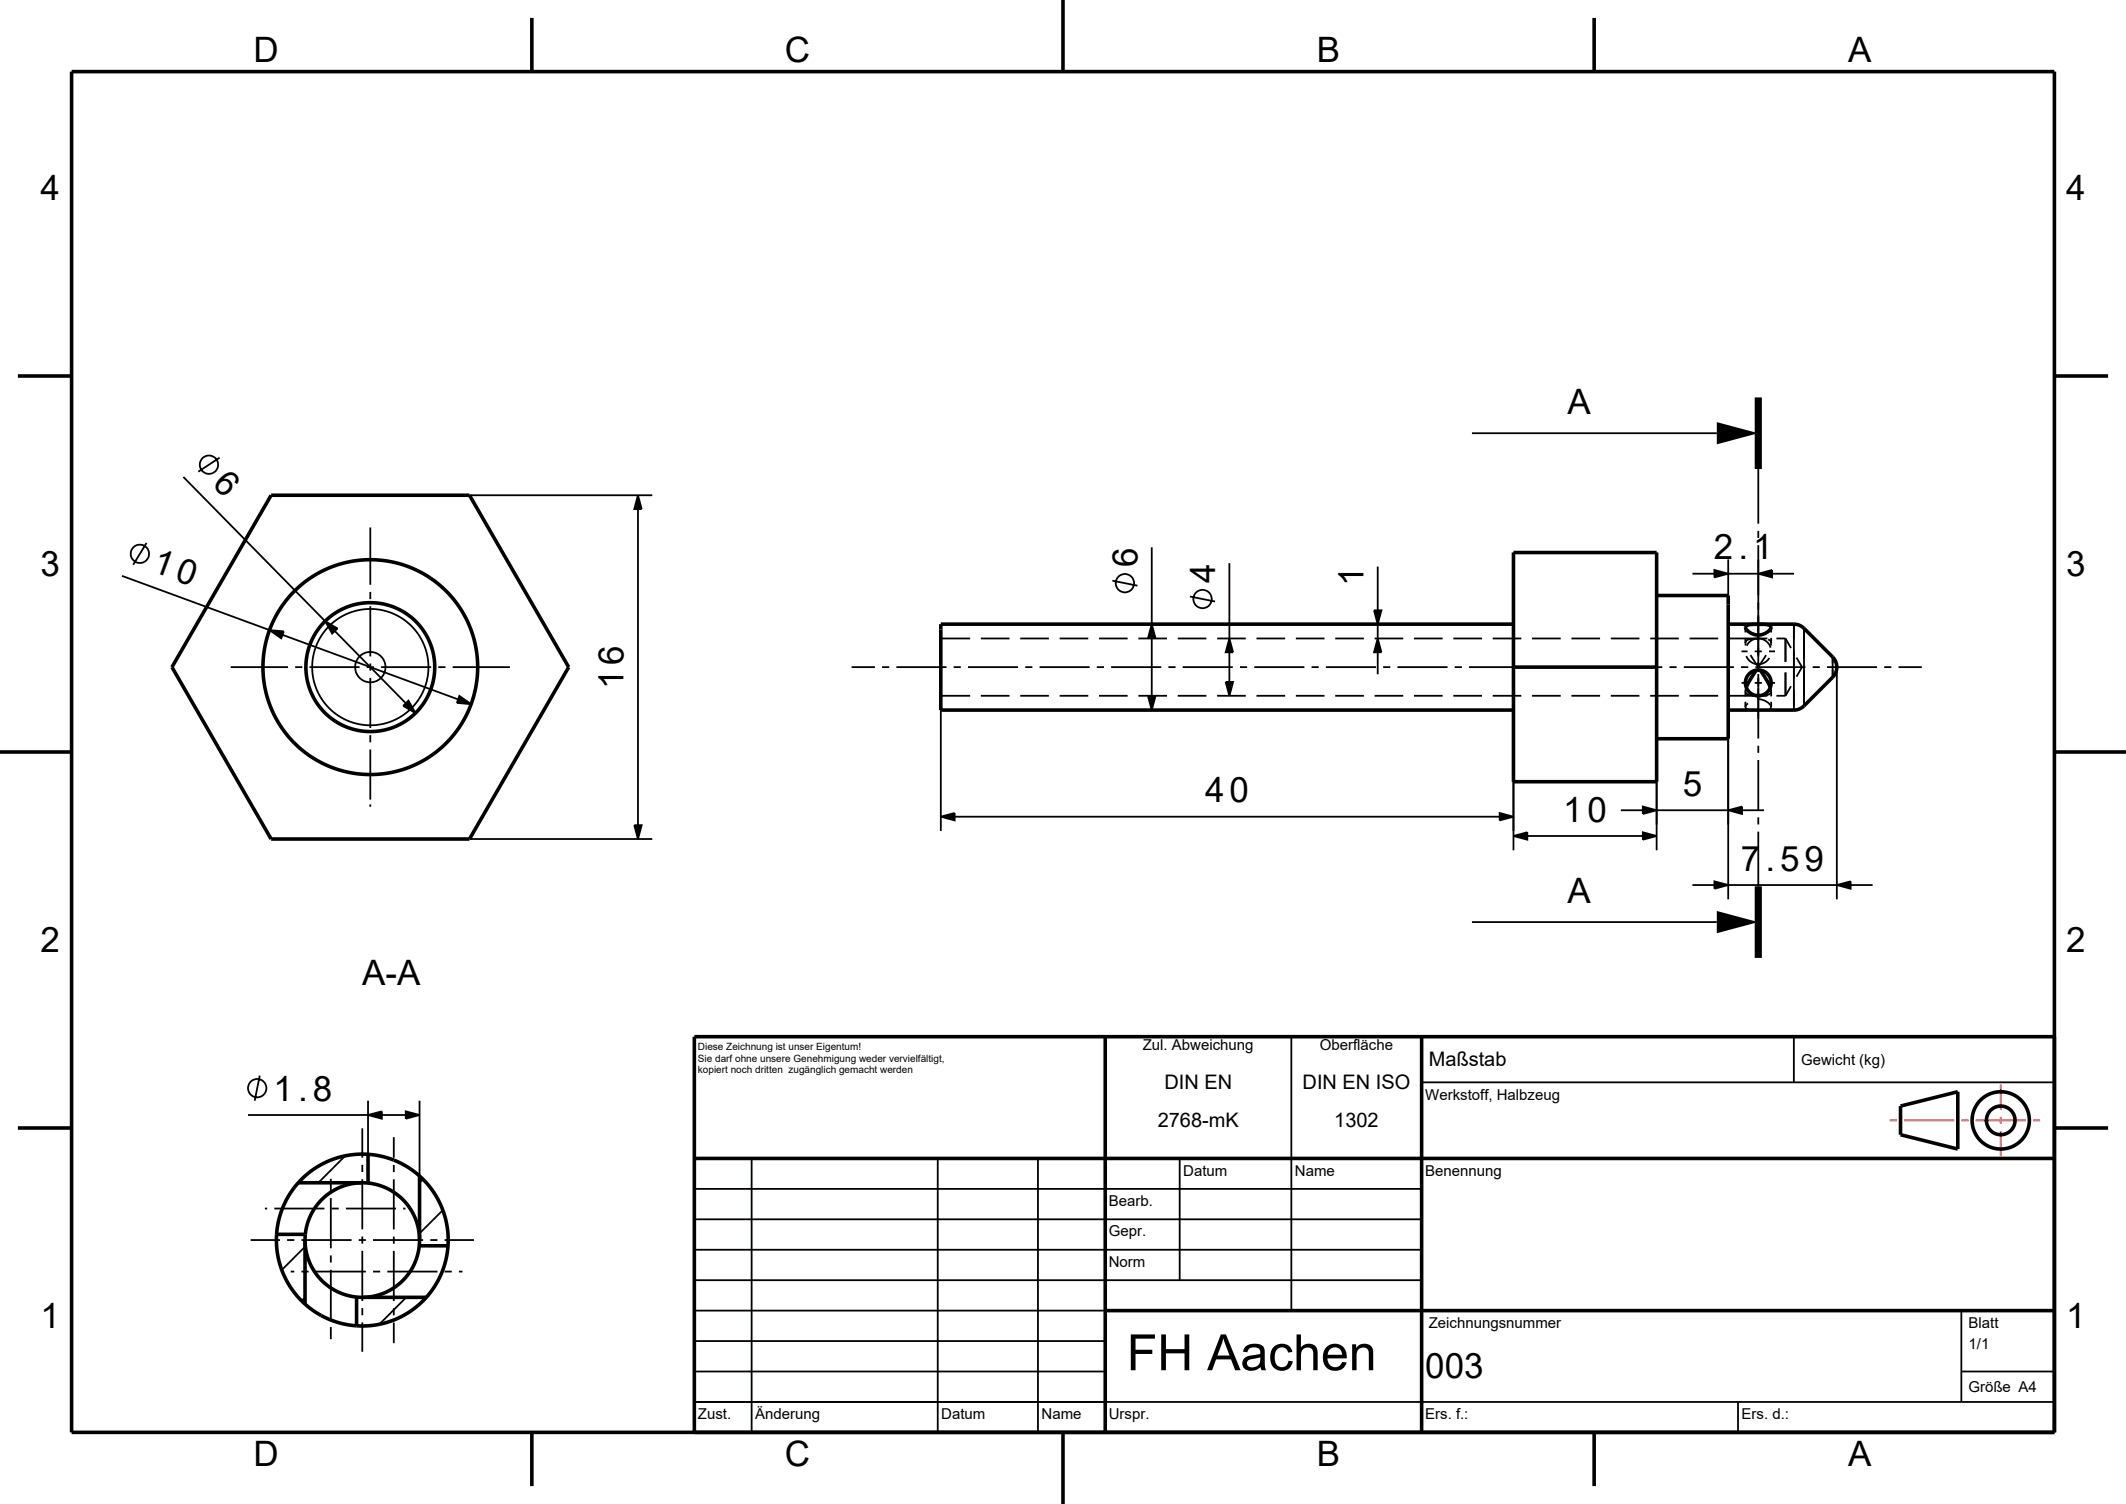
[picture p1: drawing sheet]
<svg xmlns="http://www.w3.org/2000/svg" width="297mm" height="210mm" viewBox="0 0 297 210" stroke-linecap="round" stroke-linejoin="round" font-family="sans-serif">
<g fill="none" stroke="#000" stroke-width=".25">
<path d="M20.5 75.8l-1.9 3.1M25.6 66.6l19.8 20.1M30.7 63.9l-3 2M51.7 73.6v8.1M65.6 69.2h25.5M89.1 69.2l.5 1.9h-1zM89.1 71.1v44.1M160.9 76.4v10.8M171.7 78.6v10.6M192.5 79.1v6.1M205.6 60.5h34.2M211.4 77.1v41.6"/>
<path d="M231.4 77.1v41.6M239.5 79.6l1.9 .5-1.9 .5zM241.4 78.1v5M245.6 65.5v7.6M245.6 74.1v1M245.6 76.1v17.7M17 80.4l20.7 7.6M32.2 93.2h8M37.7 88l1.9 .2-.3 .9zM39.5 88.6l24.5 9.1M41.2 93.2h1M43.2 93.2h7"/>
<path d="M45.4 86.7l1.7 1-.7 .8zM46.8 88.1l9.9 10.1M51.2 93.2h1M51.7 82.6v1.1M51.7 84.6v7.1M51.7 92.7v.9M51.7 94.7v6.9M53.2 93.2h7M56.3 98.6l.8-.8 .9 1.8zM61.2 93.2h1M63.2 93.2h8M64.2 97.2l1.6 1.1-2-.2z"/>
<path d="M119 93.2h3.2M123.2 93.2h1M125.2 93.2h7M131.4 99.1v16.9M131.4 97.2h4.1M131.4 89.2h4.1M133.2 93.2h1M135.2 93.2h7M137 97.2h4M137 89.2h4M142.5 97.2h4M142.5 89.2h4"/>
<path d="M143.2 93.2h1M145.2 93.2h7M148 97.2h4M148 89.2h4M153.2 93.2h1M153.5 97.2h4M153.5 89.2h4M155.2 93.2h7M155.4 81.1l3.5 .7M159 97.2h4M159 89.2h4M160.4 97.2h1l-.5 1.9z"/>
<path d="M160.9 87.2l.5 1.9h-1zM160.9 89.1v8.1M163.2 93.2h1M164.5 97.2h4M164.5 89.2h4M165.2 93.2h7M166.2 83.3l3.5 .7M170 97.2h4M170 89.2h4M171.2 95.2h1.1l-.6 2zM171.7 89.2l.6 1.9h-1.1zM171.7 91.1v4.1"/>
<path d="M173.2 93.2h1M175.2 93.2h7M175.5 97.2h4M175.5 89.2h4M181 97.2h4M181 89.2h4M183.2 93.2h1M185.2 93.2h7M186.5 97.2h4M186.5 89.2h4M191.9 85.2h1.1l-.5 2zM192 97.2h4"/>
<path d="M192 89.2h4M192.5 89.2l.5 1.9h-1.1zM192.5 87.2v2M192.5 91.1v3M193.2 93.2h1M195.2 93.2h7M197.5 97.2h4M197.5 89.2h4M203 97.2h4M203 89.2h4M203.2 93.2h1M205.2 93.2h10"/>
<path d="M208.5 97.2h4M208.5 89.2h4M214 97.2h4M214 89.2h4M215.2 93.2h17M219.5 97.2h4M219.5 89.2h4M225 97.2h4M225 89.2h4M230.5 97.2h4M230.5 89.2h4M233.2 93.2h1"/>
<path d="M235.2 93.2h7M236 97.2h4M236 89.2h4M236.4 80.1h3.1M241.4 80.1h4.2M241.5 97.2h5.4M241.5 89.2h5.4M243.2 93.2h1M243.3 90.9h.8M243.3 95.3h.8M243.8 98.7l.1 .2a2.37 2.37 0 0 0 1.8 .2M243.8 89.8l.1 .3"/>
<path d="M243.8 96.5a.73 .73 0 0 0 .9 .6h.6M243.8 87.6v.7M243.8 89.1v.7M243.8 96.5v.7M243.8 98v.7M243.9 96l-.1 .5M244 91.6a1.8 1.8 0 0 0 1.5 1.1 1.8 1.8 0 0 0 1.7-.8M244 90.2a1.8 1.8 0 0 1 1.8-1 1.8 1.8 0 0 1 1.6 1.2M244.2 98.2l-.4 .5M244.5 91.5l1.1 1.7M245.1 90.9h1M245.1 95.3h1"/>
<path d="M245.2 93.2h7M245.4 93.4l-.1 .2M245.5 89.2h-.3a1.39 1.39 0 0 0-1.3 .4l-.1 .2M245.5 97.6a1.94 1.94 0 0 1 1.9 1.1M245.6 80.1l2-.5v1zM245.6 94.1v9M245.6 93.2l.1 .1M245.6 93.2l-.1 .1M245.8 93.4l.1 .2M246.7 91.5l-1.1 1.7M247 89.3a.51 .51 0 0 1 .4 .5M247.1 90.9h.9"/>
<path d="M247.1 95.3h.9M247.3 96l.1 .5M247.4 98.7l-.2 .3M247.4 89.8v.3M247.4 96.5a.73 .73 0 0 1-.8 .6h-.7M247.4 87.6v.7M247.4 89.1v.7M247.4 96.5v.7M247.4 98v.7M247.6 80.1h3M248.2 97.2h1.2M248.2 89.2h1.2"/>
<path d="M249.4 89.2l.8 1.3M249.4 89.2v3.2M249.4 93.9v3.3M250.2 95.8l-.8 1.4M250.6 87.2v11.9M251 91.8l.7 1.4-.7 1.3M252 87.7v10.9M253.2 93.2h1M255.2 93.2h7M256 91.7v2.9M256.6 93.2v32.4M263.2 93.2h1"/>
<path d="M265.2 93.2h3.3M51.7 102.7v.9M51.7 104.7v7M51.7 112.3v.3M65.6 117.2h25.5M88.6 115.2h1l-.5 2zM131.4 114l2-.5v1.1zM133.4 114h76.1M209.5 113.5l1.9 .5-1.9 .6zM211.4 116.7l2-.5v1zM213.4 116.7h16.1M226.4 113.1h3.1"/>
<path d="M229.5 116.2l1.9 .5-1.9 .5zM229.5 112.6l1.9 .5-1.9 .6zM231.4 113.1h10M241.4 113.1l2-.5v1.1zM241.4 103.1v22.5M243.4 113.1h3M245.6 104.1v1M245.6 106.1v7M245.6 114.1v1M245.6 116.1v7.7M205.6 128.7h34.2M236.4 123.6h3.1"/>
<path d="M239.5 123.1l1.9 .5-1.9 .5zM241.4 123.6h15.2M256.6 123.6l1.9-.5v1zM258.5 123.6h3.1M34.6 155.7h16.8M36.3 150.2l-.7 3.5M50.6 157.5v4.1M51.4 155.7l1.9-.5v1zM51.4 153.7v7.5M53.3 155.7h3.4M55 158.8v2.9M56.7 155.2l1.9 .5-1.9 .5z"/>
<path d="M58.6 153.7v10.5M180.4 144.8v38.2M198.6 151.1h88.4M250.6 144.8v6.3M35 173.1h4.1M37 168.7h.3M38.3 168.7h7M40.1 173.1h1M40.6 177.5h.5M42.1 173.1h7M42.1 177.5h1M42.6 174.1l-3.2 3.2"/>
<path d="M44.1 177.5h7M46.2 164.6v1.7M46.2 167.3v7M46.2 175.3v1M46.2 177.3v7M46.3 168.7h1M48.2 161.4l-3.7 3.7M48.3 168.7h7M50.1 173.1h1M50.6 162.6v1M50.6 164.6v7M50.6 172.6v1"/>
<path d="M50.6 174.6v7M52.1 173.1h7M52.1 177.5h1M54.1 177.5h7M55 162.7v1M55 164.7v7M55 172.7v1M55 174.7v7M56.3 168.7h.3M59.1 164.7l-.5 .4M60.1 173.1h1M61.9 169l-3.3 3.2"/>
<path d="M62.1 177.5h1M62.1 173.1h4.1M64.1 177.5h.5M97 178.8h101.6M97 174.5h101.6M97 170.3h101.6M97 166h101.6M105 161.8v38.2M131 161.8v38.2M145 161.8v38.2M164.8 161.8v17M42.6 181.1l-.5 .5"/>
<path d="M46.2 185.3v1.7M50.6 182.6v1M50.6 184.6v4.1M55 182.7v1M55 184.7v2.8M56.8 181.1l-3.8 3.8M97 195.8h190M97 191.5h57.4M97 187.3h57.4M97 183h57.4M242.8 195.8v4.2M274 191.5h13"/>
<path d="M274 183v12.8"/>
<circle cx="19.5" cy="77.3" r="1.28"/>
<circle cx="29.2" cy="64.9" r="1.28"/>
<circle cx="51.7" cy="93.1" r="2.12"/>
<circle cx="51.7" cy="93.1" r="8.1"/>
<circle cx="157.1" cy="81.4" r="1.28"/>
<circle cx="168" cy="83.6" r="1.28"/>
<circle cx="35.9" cy="151.9" r="1.28"/>
</g>
<g fill="none" stroke="#000" stroke-width=".5">
<path d="M10 10h277v190h-277zM74.3 2.5v7.5M148.5 0v10M222.7 2.5v7.5M2.5 52.5h7.5M287 52.5h7.5M37.9 69.2h27.7l13.8 24-13.8 24h-27.7l-13.9-24zM211.4 77.1h20v32h-20zM211.4 93.2h20M211.4 87.2h-80v11.9h80M231.4 83.1h10v20h-10M241.4 87.2h9.3h.5l.8 .5 4 4a2 2 0 0 1 0 2.9l-4 4-.9 .5h-9.7"/>
<path d="M243.9 87.4a2.56 2.56 0 0 1 1.9-.2 2.67 2.67 0 0 1 1.6 .2v.2a2.01 2.01 0 0 1-1.8 1.1 2.01 2.01 0 0 1-1.8-1.1zM245.3 97.1h.6M245.3 93.6l-1.4 2.4M245.9 93.6l1.4 2.4M0 105h10M287 105h10M2.5 157.5h7.5M154.4 144.8v55.2M198.6 144.8v55.2M265.5 154.4l8-2v8l-8-2zM287 157.5h7.5M287 144.8h-190v55.2"/>
<path d="M38.6 172.3a12 12 0 0 0 11.2 12.8M38.6 172.3h4.1M41.7 165.1h8.9M42.6 173.1v9M51.4 161.2a12 12 0 0 1 11.2 12.7 12 12 0 0 1-12.8 11.2M51.4 161.2a12 12 0 0 0-12.8 11.1M51.4 161.2v4M58.6 173.9h4M58.6 164.2v8.9M97 161.8h190M49.8 181.1v4M50.6 181.1h9"/>
<path d="M154.4 183h132.6M74.3 200v7.5M148.5 200v10M222.7 200v7.5"/>
<circle cx="51.7" cy="93.1" r="15"/>
<circle cx="51.7" cy="93.2" r="9"/>
<circle cx="245.6" cy="95.4" r="1.8"/>
<circle cx="279.5" cy="156.4" r="2"/>
<circle cx="279.5" cy="156.4" r="4"/>
<circle cx="50.6" cy="173.1" r="8"/>
</g>
<path d="M264 156.4h1M266 156.4h7M274 156.4h1M276 156.4h7M279.5 151.4v3.5M279.5 155.9v1M279.5 157.9v3.5M284 156.4h1" fill="none" stroke="#f00" stroke-width=".25"/>
<path d="M245.6 55.5v10M245.6 123.8v10" fill="none" stroke="#000" stroke-width="1" stroke-linecap="butt"/>
<g fill="#000">
<path d="M89.1 69.2l.5 1.9h-1z" fill-rule="evenodd"/>
<path d="M239.8 58.9l5.8 1.6-5.8 1.5z" fill-rule="evenodd"/>
<path d="M245.6 80.1l2-.5v1z" fill-rule="evenodd"/>
<path d="M37.7 88l1.9 .2-.3 .9z" fill-rule="evenodd"/>
<path d="M45.4 86.7l1.7 1-.7 .8z" fill-rule="evenodd"/>
<path d="M56.3 98.6l.8-.8 .9 1.8z" fill-rule="evenodd"/>
<path d="M64.2 97.2l1.6 1.1-2-.2z" fill-rule="evenodd"/>
<path d="M160.4 97.2h1l-.5 1.9z" fill-rule="evenodd"/>
<path d="M160.9 87.2l.5 1.9h-1z" fill-rule="evenodd"/>
<path d="M171.2 95.2h1.1l-.6 2z" fill-rule="evenodd"/>
<path d="M171.7 89.2l.6 1.9h-1.1z" fill-rule="evenodd"/>
<path d="M191.9 85.2h1.1l-.5 2z" fill-rule="evenodd"/>
<path d="M192.5 89.2l.5 1.9h-1.1z" fill-rule="evenodd"/>
<path d="M239.5 79.6l1.9 .5-1.9 .5z" fill-rule="evenodd"/>
<path d="M88.6 115.2h1l-.5 2z" fill-rule="evenodd"/>
<path d="M131.4 114l2-.5v1.1z" fill-rule="evenodd"/>
<path d="M209.5 113.5l1.9 .5-1.9 .6z" fill-rule="evenodd"/>
<path d="M211.4 116.7l2-.5v1z" fill-rule="evenodd"/>
<path d="M229.5 116.2l1.9 .5-1.9 .5z" fill-rule="evenodd"/>
<path d="M229.5 112.6l1.9 .5-1.9 .6z" fill-rule="evenodd"/>
<path d="M241.4 113.1l2-.5v1.1z" fill-rule="evenodd"/>
<path d="M239.5 123.1l1.9 .5-1.9 .5z" fill-rule="evenodd"/>
<path d="M239.8 127.2l5.8 1.5-5.8 1.6z" fill-rule="evenodd"/>
<path d="M256.6 123.6l1.9-.5v1z" fill-rule="evenodd"/>
<path d="M51.4 155.7l1.9-.5v1z" fill-rule="evenodd"/>
<path d="M56.7 155.2l1.9 .5-1.9 .5z" fill-rule="evenodd"/>
</g>
<text font-size="7" x="157.4" y="191.3">FH Aachen</text>
<g font-size="4.9">
<text x="35.4" y="8.7">D</text>
<text x="109.6" y="8.7">C</text>
<text x="184" y="8.7">B</text>
<text x="258.2" y="8.7">A</text>
<text x="5.6" y="27.9">4</text>
<text x="288.6" y="27.9">4</text>
<text x="219" y="57.9">A</text>
<text x="29.5" y="67.7" transform="rotate(45 29.5 67.7)">6</text>
<text x="5.6" y="80.4">3</text>
<text x="21.1" y="79.8" transform="rotate(20 21.1 79.8)">10</text>
<text x="158.9" y="79.1" transform="rotate(-90 158.9 79.1)">6</text>
<text x="169.7" y="81.4" transform="rotate(-90 169.7 81.4)">4</text>
<text x="190.5" y="81.8" transform="rotate(-90 190.5 81.8)">1</text>
<text x="239.4" y="78.1">2.1</text>
<text x="288.6" y="80.4">3</text>
<text x="87.1" y="96.2" transform="rotate(-90 87.1 96.2)">16</text>
<text x="168.4" y="112">40</text>
<text x="235.1" y="111.1">5</text>
<text x="218.4" y="114.7">10</text>
<text x="243.2" y="121.6">7.59</text>
<text x="219" y="126.1">A</text>
<text x="5.6" y="132.9">2</text>
<text x="50.6" y="137.6">A-A</text>
<text x="288.6" y="132.9">2</text>
<text x="38.2" y="153.7">1.8</text>
<text x="5.6" y="185.4">1</text>
<text x="288.6" y="185.4">1</text>
<text x="199.1" y="192.4">003</text>
<text x="35.4" y="204.7">D</text>
<text x="109.6" y="204.7">C</text>
<text x="184" y="204.7">B</text>
<text x="258.2" y="204.7">A</text>
</g>
<g font-size="2.8">
<text x="199.6" y="148.9">Maßstab</text>
<text x="162.7" y="152.1">DIN EN</text>
<text x="182" y="152.1">DIN EN ISO</text>
<text x="161.7" y="157.4">2768-mK</text>
<text x="186.4" y="157.4">1302</text>
</g>
<g font-size="2.1">
<text x="159.7" y="146.6">Zul. Abweichung</text>
<text x="184.4" y="146.6">Oberfläche</text>
<text x="251.6" y="148.7">Gewicht (kg)</text>
<text x="199.1" y="153.5">Werkstoff, Halbzeug</text>
<text x="165.3" y="164.1">Datum</text>
<text x="180.9" y="164.1">Name</text>
<text x="199.1" y="164.1">Benennung</text>
<text x="154.9" y="168.4">Bearb.</text>
<text x="154.9" y="172.6">Gepr.</text>
<text x="154.9" y="176.9">Norm</text>
<text x="199.6" y="185.4">Zeichnungsnummer</text>
<text x="275" y="185.4">Blatt</text>
<text x="275" y="188.4">1/1</text>
<text x="275" y="194.4">Größe A4</text>
<text x="97.5" y="198.1">Zust.</text>
<text x="105.5" y="198.1">Änderung</text>
<text x="131.5" y="198.1">Datum</text>
<text x="145.5" y="198.1">Name</text>
<text x="154.9" y="198.1">Urspr.</text>
<text x="199.1" y="198.1">Ers. f.:</text>
<text x="243.3" y="198.1">Ers. d.:</text>
</g>
<g font-size="1.4">
<text x="97.5" y="146.7">Diese Zeichnung ist unser Eigentum!</text>
<text x="97.5" y="148.2">Sie darf ohne unsere Genehmigung weder vervielfältigt,</text>
<text x="97.5" y="149.8">kopiert noch dritten zugänglich gemacht werden</text>
</g>
</svg>
